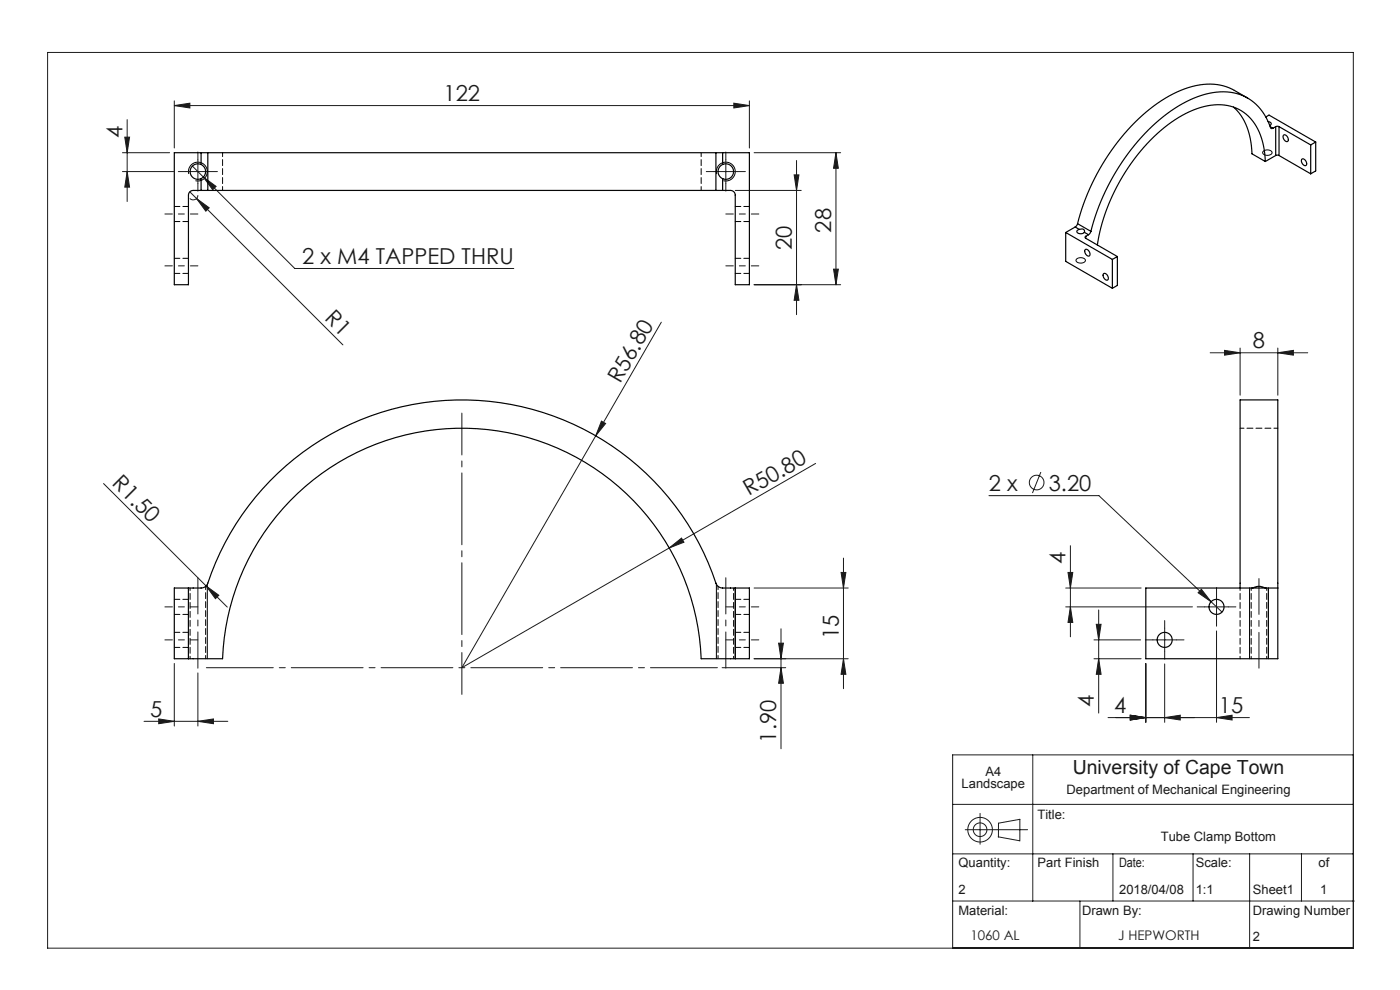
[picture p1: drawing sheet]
<svg xmlns="http://www.w3.org/2000/svg" width="297mm" height="210mm" viewBox="0 0 297 210" stroke-linecap="round" stroke-linejoin="round" font-family="sans-serif">
<g fill="none" stroke="#191924" stroke-width=".21">
<path d="M10.1 11.1h277v190h-277zM26 36.4h10.8M26 32.4h10M26.5 29.1h1l-.5 3.3zM27 36.4l.5 3.3h-1zM27 25.4v17.3M37 22.4l3.3-.5v1zM37 21.4v10M37 22.4h122M39.5 36.4h5M40.8 35.2l21.7 21.8h46.5M42 33.9v5"/>
<path d="M43.1 37.6l2.7 1.9-.7 .8zM151.5 36.4h5M154 33.9v5M155.7 21.9l3.3 .5-3.3 .5zM159 21.4v10M160 32.4h18.3M168.5 37.1h1l-.5 3.3zM169 34v32.7M177.3 32.4v28M177.3 32.4l.5 3.3h-1zM40.3 40.7l1.4 1.4M41.7 42.1l31 31.1"/>
<path d="M41.7 42.1l2.7 2-.7 .7zM42 41.4a1 1 0 0 1-.6 .9 1 1 0 0 1-1.1-.2M156 40.4h14M176.8 57.1h1l-.5 3.3zM140.3 68.4l-13.9 24M160 60.4h18.3M169 60.4l.5 3.3h-1zM256.7 74.8h20.7M259.8 74.3l3.3 .5-3.3 .5zM263.1 73.8v10M271.1 74.8l3.3-.5v1zM271.1 73.8v10"/>
<path d="M126.4 92.4l-28.4 49.2 44-25.4M127.6 89.3l.9 .5-2.1 2.6zM173 98.3l-31 17.9M22 102.6l26.2 26.2M142 116.2l2.6-2.1 .5 .9zM178.9 118.4v27.7M209.8 105.1h23.3l23.8 22.5M220.8 100.1l-1.8 4.5M227.1 115.8v19.3M43.7 124.3l2.7 2-.7 .7zM160 139.7h19.9M160 124.7h19.9"/>
<path d="M165.2 136.4h1l-.5 3.3zM165.7 133.4v25.4M178.4 121.4h1l-.5 3.3zM178.9 139.7l.5 3.3h-1zM226.1 128.7h26.9M226.1 124.7h16M226.6 121.4h1l-.5 3.3zM227.1 128.7l.5 3.3h-1zM232.1 139.7h10M232.1 135.7h9.9M232.6 132.4h1l-.5 3.3zM233.1 129.4v21.9"/>
<path d="M233.1 139.7l.5 3.3h-1zM244.6 135.7h5M247.1 133.2v5M254.9 125l2 2.6-2.7-1.9zM255.6 128.7h5M256.9 127.6l2.3 2.2M258.1 133.8v19.4M258.1 126.2v5M30.6 153h17.7M33.7 152.5l3.3 .5-3.3 .5zM37 140.7v13.3M42 153l3.3-.5v1z"/>
<path d="M42 142.7v11.3M153.2 141.6h13.5M165.7 141.6l.5 3.3h-1zM235.1 152.2h30M239.8 151.7l3.3 .5-3.3 .5zM243.1 140.7v12.5M247.1 152.2l3.3-.5v1zM247.1 140.8v12.4M258.1 152.2l3.3-.5v1zM202.1 170.6h85M204.8 176h13.2M207.9 172.5v6.6"/>
<path d="M211.8 177.5l4.5 .8M211.8 177.5v-2.9l4.6-.8v4.6M219.1 160.1v31M287.1 160.1h-85v41M202.1 191.1h85.2M202.1 181.1h85M229.1 191.1v10M236.1 181.1v10M253.1 181.1v10M265.1 181.1v20M276.1 181.1v10"/>
<circle cx="219.9" cy="102.4" r="1.56"/>
<circle cx="207.9" cy="176" r="1.45"/>
<circle cx="207.9" cy="176" r="2.61"/>
</g>
<path d="M40 36.9a2 2 0 0 1 1.8-2.5 2 2 0 0 1 2.2 2.2 2 2 0 0 1-2.5 1.7M152 36.9a2 2 0 0 1 1.8-2.5 2 2 0 0 1 2.2 2.2 2 2 0 0 1-2.5 1.7M268 32.1a1.2 1.2 0 0 1 1.9 .3 1.15 1.15 0 0 1-2-.1zM228.4 55a1.2 1.2 0 0 1 1.9 .3 1.15 1.15 0 0 1-2-.1zM40 124.7v15M44 124v15.7M152 123.9v15.8M156 124.7v15M265.1 124.7v15M269.1 124.7v15" fill="none" stroke="#000" stroke-width=".21"/>
<path d="M42 141.7v-19.1M154 141.7v-19.1M267.1 141.7v-19" fill="none" stroke="#191924" stroke-width=".21" stroke-dasharray="15.2 1.3 1.3 1.3" stroke-dashoffset="7.6"/>
<path d="M35 45.4h7M35 56.4h7M154 45.4h7M161 56.4h-7M35 128.7h7M35 135.7h7M154 128.7h7M154 135.7h7" fill="none" stroke="#191924" stroke-width=".21" stroke-dasharray="15.2 1.3 1.3 1.3" stroke-dashoffset="13.6"/>
<path d="M98 87.6v59.7" fill="none" stroke="#191924" stroke-width=".21" stroke-dasharray="15.2 1.3 1.3 1.3" stroke-dashoffset="6.4"/>
<path d="M152.2 141.6h-108.4" fill="none" stroke="#191924" stroke-width=".21" stroke-dasharray="15.2 1.3 1.3 1.3" stroke-dashoffset="1"/>
<g fill="none" stroke="#191924" stroke-width=".21" stroke-dasharray="15.2 1.3 1.3 1.3">
<path d="M39.5 36.4h-1.7M42 33.9v-1.7M42 38.9v1.6M44.5 36.4h1.6M151.5 36.4h-1.7M154 33.9v-1.7M154 38.9v1.6M156.5 36.4h1.6M244.6 135.7h-1.6M247.1 133.2v-1.6M247.1 138.2v1.6M249.6 135.7h1.6"/>
<path d="M255.6 128.7h-1.6M258.1 126.2v-1.6M258.1 131.2v1.6M260.6 128.7h1.6"/>
</g>
<g fill="#191924">
<path d="M43.7 124.3l2.7 2-.7 .7z"/>
<path d="M142 116.2l2.6-2.1 .5 .9z"/>
<path d="M127.6 89.3l.9 .5-2.1 2.6z"/>
<path d="M41.7 42.1l2.7 2-.7 .7z"/>
<path d="M165.2 136.4h1l-.5 3.3zM165.7 141.6l.5 3.3h-1z"/>
<path d="M42 153l3.3-.5v1zM33.7 152.5l3.3 .5-3.3 .5zM247.1 152.2l3.3-.5v1zM239.8 151.7l3.3 .5-3.3 .5zM258.1 152.2l3.3-.5v1zM239.8 151.7l3.3 .5-3.3 .5zM271.1 74.8l3.3-.5v1zM259.8 74.3l3.3 .5-3.3 .5z"/>
<path d="M43.1 37.6l2 2.7 .7-.8zM254.9 125l-.7 .7 2.7 1.9z"/>
<path d="M37 22.4l3.3-.5v1zM155.7 21.9l3.3 .5-3.3 .5z"/>
<path d="M227.1 128.7l.5 3.3h-1zM226.6 121.4h1l-.5 3.3z"/>
<path d="M27 36.4l.5 3.3h-1zM26.5 29.1h1l-.5 3.3z"/>
<path d="M178.4 121.4h1l-.5 3.3zM178.9 139.7l.5 3.3h-1zM232.6 132.4h1l-.5 3.3zM233.1 139.7l.5 3.3h-1z"/>
<path d="M177.3 32.4l.5 3.3h-1zM176.8 57.1h1l-.5 3.3zM168.5 37.1h1l-.5 3.3zM169 60.4l.5 3.3h-1z"/>
</g>
<g fill="none" stroke="#000" stroke-width=".25">
<path d="M42.7 34.9a1.65 1.65 0 0 1 .9 1.5 1.65 1.65 0 0 1-.9 1.5M42.7 32.4h1.4M42.7 32.4h-5.7v28h3v-19a1 1 0 0 1 1-1h1.7M42.7 34.9a1.65 1.65 0 0 0-2.4 1.5 1.65 1.65 0 0 0 2.4 1.5M42.7 32.4v2.5M42.7 37.9v2.5M44.1 32.4h107.8M44.1 32.4v8M151.9 32.4h1.4M151.9 32.4v8M153.3 34.9a1.65 1.65 0 0 0-1 1.5 1.65 1.65 0 0 0 1 1.5M153.3 32.4h5.7v28h-3v-19a1 1 0 0 0-1-1h-1.7"/>
<path d="M153.3 34.9a1.65 1.65 0 0 1 2.3 1.5 1.65 1.65 0 0 1-2.3 1.5M153.3 32.4v2.5M153.3 37.9v2.5M261.7 22.7a13.2 13.2 0 0 1 3.9 9.9l2.8 1.7M264.7 20.8l-2.9-1.6a12.7 12.7 0 0 0-11.3 0 37 37 0 0 0-16 14.7 46.9 46.9 0 0 0-5.9 13.5M268.4 34.3a12.8 12.8 0 0 0-4.5-10.4 10.9 10.9 0 0 0-10.7-.6 33.5 33.5 0 0 0-15 14.1 39.9 39.9 0 0 0-5.4 14.6M268.5 24.8l.7-.4 9.9 5.7M269 25.8a.46 .46 0 0 1 .6 .2 .46 .46 0 0 1-.2 .6M269.5 26.9l.5 .3M270 27.2h-.3a10.8 10.8 0 0 0-9.4-7.7 19.8 19.8 0 0 0-12.7 4.6 46.3 46.3 0 0 0-16.2 25M270.6 26.9h.7M270.6 33h.7"/>
<path d="M270.6 26.9l-.6 .3M270.6 26.9v6.1M270.6 33l-2.2 1.3M271.3 26.9l6.8 3.8M271.3 33l6.8 3.9M271.3 26.9v6.1M272.3 28.7a.84 .84 0 0 1 .9 .4 .84 .84 0 0 1-.1 .9 1.01 1.01 0 0 1-.8-1.3zM276.2 33.8a.84 .84 0 0 1 .8 .4 .84 .84 0 0 1-.1 .9 1.01 1.01 0 0 1-.7-1.3zM278.1 30.7v6.2M279.1 30.1l-1 .6M279.1 30.1v6.2l-1 .6M42.7 40.4h1.4"/>
<path d="M44.1 40.4h107.8M151.9 40.4h1.4M226.1 49.3l9.9 5.7M226.1 49.3v6.1l9.9 5.8M228.1 48.2l.9 .5M228.1 48.2l-2 1.1M228.6 47.4l-.5 .8M228.6 47.4l2.8 1.7M229 48.7a.46 .46 0 0 0-.6 .5 .46 .46 0 0 0 .6 .4l.6-.1 .4-.2M229 48.7a.64 .64 0 0 1 .7-.1 .64 .64 0 0 1 .3 .7M230 49.3l.9 .5M230.3 52.9a.89 .89 0 0 1 .8 .5 .89 .89 0 0 1-.1 .9 .95 .95 0 0 1-.7-1.4z"/>
<path d="M230.3 50.1l-.1 .2 .1 .2M230.3 50.5l6.7 3.9M230.3 50.1v.4M230.9 49.8l-.6 .3M231.4 49.1l-.5 .7M234.2 58a.89 .89 0 0 1 .8 .5 .89 .89 0 0 1-.1 .9 .95 .95 0 0 1-.7-1.4zM236 55v6.2M237 54.4l-1 .6M237 54.4v6.1l-1 .7M40 139.7h7.2a50.8 50.8 0 0 1 50.8-48.9 50.8 50.8 0 0 1 50.7 48.9h7.3M40 124.7h2.7a1.5 1.5 0 0 0 1.4-1 56.9 56.9 0 0 1 54.1-38.9 56.9 56.9 0 0 1 53.9 39.3l.3 .3 .7 .3h2.9M40 124.7v15"/>
<path d="M40 124.7h-3v15h3M156 124.7h3v15h-3M156 124.7v15M243.1 124.7h28v15h-28zM263.1 124.7v-39.9h8v39.9M265.6 124.7a3.3 3.3 0 0 1 3 0"/>
<circle cx="247.1" cy="135.7" r="1.6"/>
<circle cx="258.1" cy="128.7" r="1.6"/>
</g>
<path d="M47.2 32.4v8M148.7 32.4v8M271.1 90.8h-8" fill="none" stroke="#000" stroke-width=".21" stroke-dasharray="1.3 .6" stroke-dashoffset=".4"/>
<g fill="none" stroke="#000" stroke-width=".21" stroke-dasharray="1.3 .6" stroke-dashoffset=".1">
<path d="M37 47h3M37 58h3M40 43.8h-3M40 54.8h-3M156 47h3M156 58h3M159 43.8h-3M159 54.8h-3M37 137.3h3M37 130.3h3M40 134.1h-3M40 127.1h-3"/>
<path d="M156 137.3h3M156 130.3h3M159 134.1h-3M159 127.1h-3"/>
</g>
<path d="M40.3 124.7v15M155.6 139.7v-15M263.1 139.7v-15M265.4 124.7v15M268.7 139.7v-15" fill="none" stroke="#000" stroke-width=".21" stroke-dasharray="1.3 .6" stroke-dashoffset=".8"/>
<path d="M43.6 139.7v-15.3M152.3 124.4v15.3" fill="none" stroke="#000" stroke-width=".21" stroke-dasharray="1.3 .6" stroke-dashoffset=".6"/>
<g font-size="4.7" fill="#191924">
<text x="94.1" y="21.4">122</text>
<text x="26" y="29.3" transform="rotate(-90 26 29.3)">4</text>
<text x="168" y="53" transform="rotate(-90 168 53)">20</text>
<text x="176.3" y="49.3" transform="rotate(-90 176.3 49.3)">28</text>
<text x="64.1" y="55.9">2 x M4 TAPPED THRU</text>
<text x="68.7" y="67.7" transform="rotate(45 68.7 67.7)">R1</text>
<text x="265.8" y="73.8">8</text>
<text x="131.5" y="81.5" transform="rotate(-60 131.5 81.5)">R56.80</text>
<text x="23.6" y="102.8" transform="rotate(45 23.6 102.8)">R1.50</text>
<text x="158.9" y="105.3" transform="rotate(-30 158.9 105.3)">R50.80</text>
<text x="209.8" y="104.1">2 x</text>
<text x="222.5" y="104.1">3.20</text>
<text x="226.1" y="119.6" transform="rotate(-90 226.1 119.6)">4</text>
<text x="177.9" y="135.6" transform="rotate(-90 177.9 135.6)">15</text>
<text x="232.1" y="150" transform="rotate(-90 232.1 150)">4</text>
<text x="31.9" y="152">5</text>
<text x="236.4" y="151.2">4</text>
<text x="258.6" y="151.2">15</text>
<text x="164.7" y="157.5" transform="rotate(-90 164.7 157.5)">1.90</text>
</g>
<text font-size="4.1" fill="#191924" x="227.6" y="164.3">University of Cape Town</text>
<g font-size="2.8" fill="#191924">
<text x="205.9" y="199.4">1060 AL</text>
<text x="237.2" y="199.4">J HEPWORTH</text>
</g>
<g font-size="2.7" fill="#191924">
<text x="204" y="167.2">Landscape</text>
<text x="209.1" y="164.6">A4</text>
<text x="220.1" y="173.7">Title:</text>
<text x="226.3" y="168.5">Department of Mechanical Engineering</text>
<text x="246.3" y="178.4">Tube Clamp Bottom</text>
<text x="203.3" y="184">Quantity:</text>
<text x="220.1" y="184">Part Finish</text>
<text x="237.4" y="184">Date:</text>
<text x="253.7" y="184">Scale:</text>
<text x="279.7" y="184">of</text>
<text x="203.3" y="189.6">2</text>
<text x="237.4" y="189.6">2018/04/08</text>
<text x="253.7" y="189.6">1:1</text>
<text x="265.8" y="189.6">Sheet1</text>
<text x="280.1" y="189.6">1</text>
<text x="203.3" y="194.1">Material:</text>
<text x="229.6" y="194.1">Drawn By:</text>
<text x="265.8" y="194.1">Drawing Number</text>
<text x="265.8" y="199.6">2</text>
</g>
</svg>
